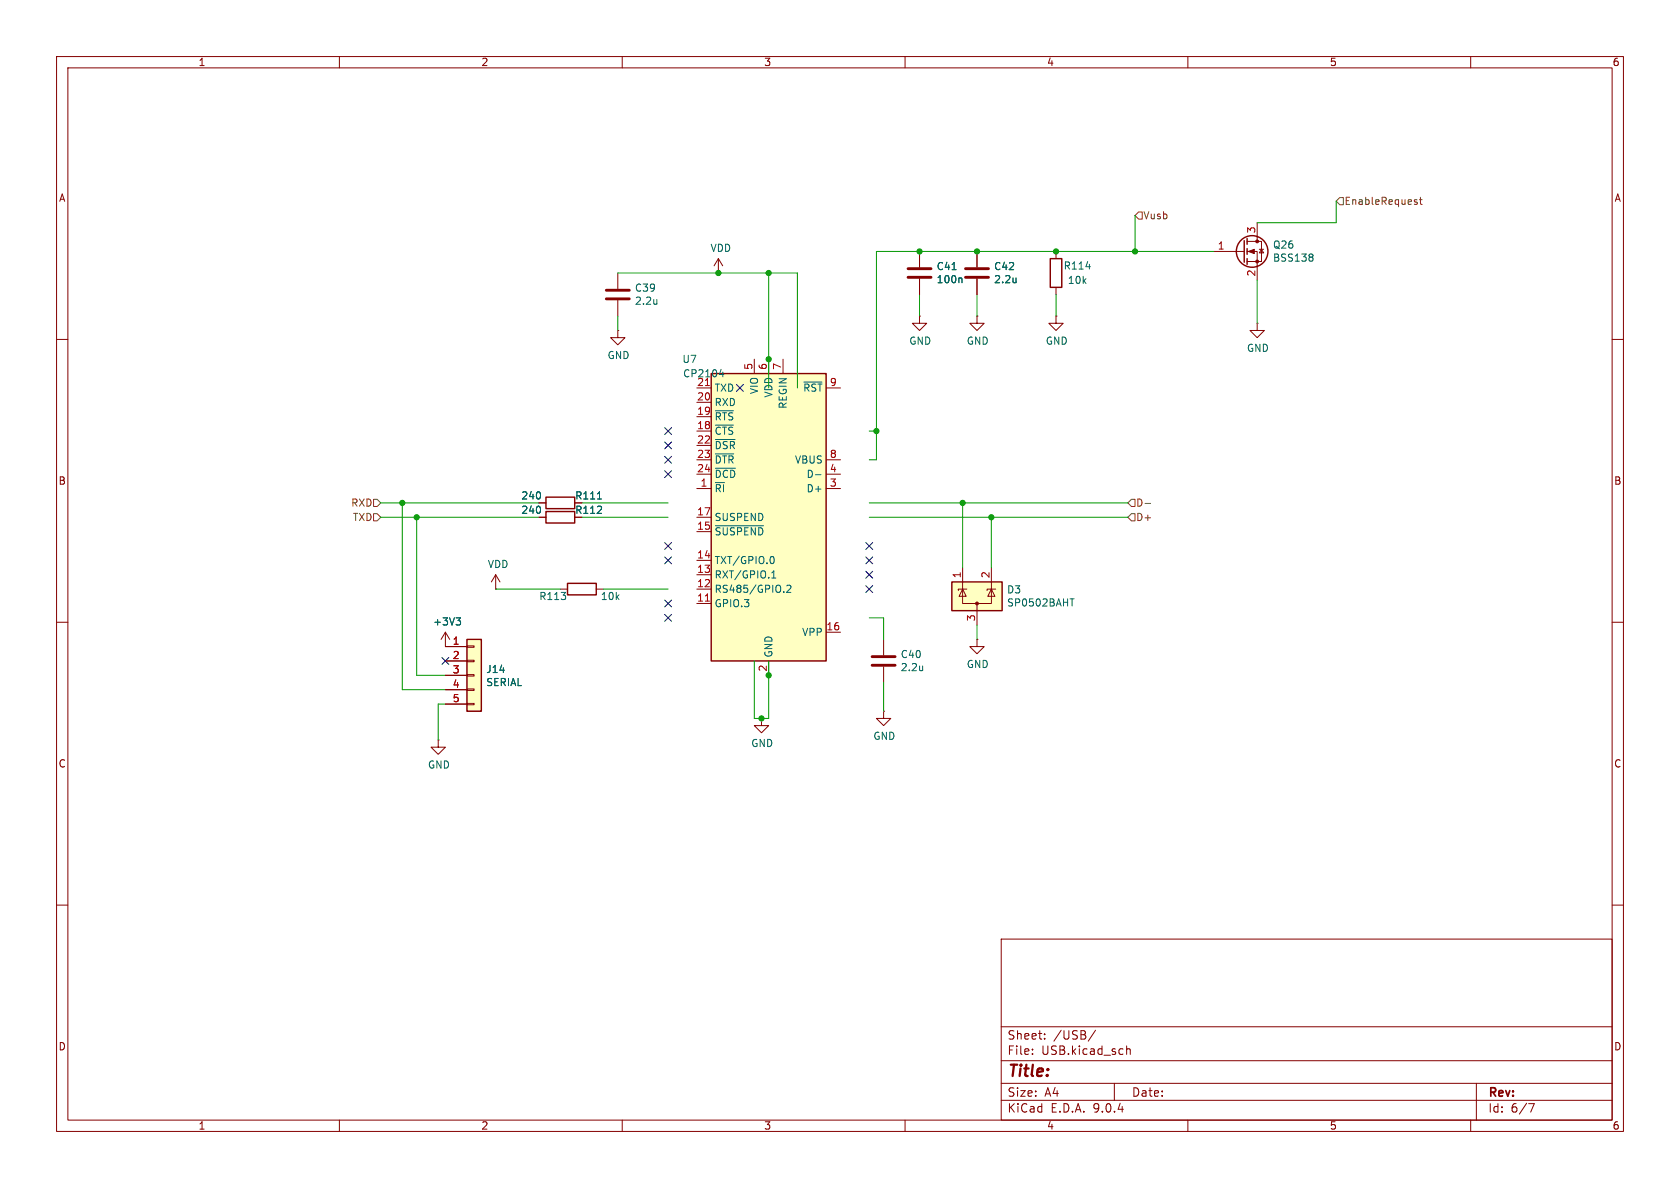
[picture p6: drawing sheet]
<svg xmlns="http://www.w3.org/2000/svg" width="297mm" height="210mm" viewBox="0 0 297 210" stroke-linecap="round" stroke-linejoin="round" font-family="sans-serif">
<g fill="none" stroke="#840000" stroke-width=".18">
<path d="M10 10h277v190h-277zM12 12h273v186h-273zM60 10v2M110 10v2M160 10v2M210 10v2M260 10v2M222.2 39.4v3.3M109.2 48.3v2.8M109.2 53.1v2.8M214.6 44.5h5.4M220.5 42.7h2.5v3.5h-2.5"/>
<path d="M220.5 44.5h1.7v5M222.6 44.1h.8M223 44.1l.4 .6h-.8zM10 60h2M285 60h2M10 110h2M172.7 113v1.3h1.3l-1.3 1.3-1.3-1.3h1.3M172.7 113h.1M285 110h2M10 160h2M177 166h108v32h-108zM285 160h2"/>
<path d="M60 198v2M110 198v2M160 198v2M177 194.5h108M177 191.5h108M177 187.5h108M177 181.5h108M182.5 186.3v.1M182.5 185.5v.1M184.7 183.6v.1M184.7 182.8v.1M193.7 182.1l-1.3 2"/>
<path d="M197 191.5v3M199.2 184.9v1.5M199.2 185.5l.2-.1 .3 .1 .1 .9M210 198v2M260 198v2M261 191.5v6.5M270.2 195.1h1l-.6 1.5"/>
</g>
<g fill="none" stroke="#840000" stroke-width=".25">
<path d="M220 42.5v3.9M220.5 42.2v1M220.5 43.9v1.1M220.5 45.7v1"/>
<circle cx="221.4" cy="44.4" r="2.79"/>
</g>
<g fill="#840000" stroke="#840000" stroke-width=".18">
<path d="M220.7 44.5l1-.4v.7z"/>
<circle cx="222.2" cy="42.7" r=".25"/>
<circle cx="222.2" cy="46.2" r=".25"/>
</g>
<path d="M116.1 52.9v.9M116.1 53.7h.1M231.9 44.9l.2 .2-.2 .3 .2 .3v.2l-.2 .3" fill="none" stroke="#006464" stroke-width=".18"/>
<path d="M107.2 51.3h4.1M107.2 52.8h4.1" fill="none" stroke="#840000" stroke-width=".51"/>
<path d="M125.7 66h20.3v50.8h-20.3z" fill="#ffffc2"/>
<path d="M185.7 45.7h2v5.1h-2zM125.7 66h20.3v50.8h-20.3z" fill="none" stroke="#840000" stroke-width=".25"/>
<g fill="none" stroke="#840000" stroke-width=".18">
<path d="M127 48.3h.1M127 45.7l-.8 1.3M127 45.7l.8 1.3M127 45.7v2.6M162.6 55.9v1.3h1.2l-1.2 1.2-1.3-1.2h1.3M162.6 55.9h.1M162.6 44.5v2.7M162.6 49.3v2.8M186.7 55.9v1.3h1.3l-1.3 1.2-1.3-1.2h1.3M186.7 55.9h.1M186.7 44.5v1.2M186.7 50.8v1.3"/>
<path d="M123.2 68.6h2.5M123.2 71.1h2.5M123.2 73.7h2.5M123.2 76.2h2.5M123.2 78.7h2.5M133.3 63.5v2.5M135.9 63.5v2.5M138.4 63.5v2.5M146 68.6h2.6M123.2 81.3h2.5M123.2 83.8h2.5M123.2 86.4h2.5"/>
<path d="M123.2 91.4h2.5M123.2 94h2.5M123.2 99.1h2.5M146 81.3h2.6M146 83.8h2.6M146 86.4h2.6M123.2 101.6h2.5M123.2 104.1h2.5M123.2 106.7h2.5M135.9 116.8v2.6M146 111.8h2.6M77.5 130.8v1.3h1.2l-1.2 1.3-1.3-1.3h1.3"/>
<path d="M77.5 130.8h.1"/>
</g>
<g fill="none" stroke="#006464" stroke-width=".18">
<path d="M168.3 47.7h.7M169.9 49.1l.2 .2v.7M192 47.1h.8M126.5 72.6h3.2M126.5 75.2h3.2M126.5 77.7h3.5M127.2 66.2h.8M127.8 65.8v.8M142.1 67.5h3.2M126.5 80.2h3.2M126.5 82.8h3.5M126.5 92.9h8.5"/>
<path d="M136.4 98.4a.68 .68 0 0 1 .5 .6 .68 .68 0 0 1-.5 .6M144.2 83.9h.9M136.4 102.2h.8M136.4 101.3l.4-.4v1.3M138.6 104.6v.1M139.1 103.6l.5-.2 .2 .4-.8 .9h.8"/>
</g>
<path d="M124.7 68.2h.7M124.7 106.3h.7" fill="none" stroke="#a90000" stroke-width=".18"/>
<path d="M160.5 47.5h4.1M160.5 49h4.1" fill="none" stroke="#840000" stroke-width=".51"/>
<path d="M82.5 113h2.6v12.7h-2.6z" fill="#ffffc2"/>
<path d="M82.5 113h2.6v12.7h-2.6z" fill="none" stroke="#840000" stroke-width=".25"/>
<g fill="none" stroke="#840000" stroke-width=".18">
<path d="M78.7 111.8v2.5h3.8M78.7 116.8h3.8M78.7 119.4h3.8M78.7 111.8l-.7 1.2M78.7 111.8l.8 1.2M82.5 114.2h1.3v.2h-1.3zM82.5 116.7h1.3v.3h-1.3zM82.5 119.3h1.3v.2h-1.3zM78.7 121.9h3.8M78.7 124.5h3.8M82.5 121.8h1.3v.2h-1.3zM82.5 124.3h1.3v.3h-1.3z"/>
<path d="M134.6 127v1.3h1.3l-1.3 1.2-1.3-1.2h1.3M134.6 127h.1"/>
</g>
<path d="M80.6 109.2h.8l-.4 .5M81.2 109.7l.2 .2v.3l-.2 .3" fill="none" stroke="#006464" stroke-width=".18"/>
<path d="M168.3 102.9h8.9v5.1h-8.9z" fill="#ffffc2"/>
<path d="M96.5 90.4h5.1v2.1h-5.1zM96.5 87.9h5.1v2h-5.1zM100.3 103.1h5.1v2.1h-5.1zM168.3 102.9h8.9v5.1h-8.9z" fill="none" stroke="#840000" stroke-width=".25"/>
<g fill="none" stroke="#840000" stroke-width=".18">
<path d="M109.2 58.4v1.3h1.3l-1.3 1.3-1.3-1.3h1.3M109.2 58.4h.1M162.6 44.5v2.7M162.6 49.3v2.8M172.7 55.9v1.3h1.3l-1.3 1.2-1.3-1.2h1.3M172.7 55.9h.1M172.7 44.5v2.7M172.7 49.3v2.8M222.2 57.2v1.2h1.3l-1.3 1.3-1.2-1.3h1.2M222.2 57.2h.1M95.2 91.4h1.3M95.2 88.9h1.3"/>
<path d="M78.7 114.3h3.8M78.7 116.8h3.8M78.7 119.4h3.8M87.6 104.1h.1M87.6 101.6l-.7 1.3M87.6 101.6l.8 1.3M87.6 101.6v2.5M99.1 104.1h1.2M105.4 104.1h1.3M156.2 113v2.8M156.2 117.9v2.8M170.2 104.1v2.6h5.1v-2.6"/>
<path d="M170.2 104.1l.6 1.3h-1.3zM170.2 100.3v3.8M170.9 104.1h-1.5v.3M172.7 106.7v3.8M175.3 104.1l.6 1.3h-1.3zM175.3 100.3v3.8M176 104.1h-1.5v.3M78.7 121.9h3.8M78.7 124.5h3.8M156.2 125.7v1.3h1.3l-1.3 1.3-1.3-1.3h1.3M156.2 125.7h.1"/>
</g>
<circle cx="172.7" cy="106.7" r=".25" fill="#840000" stroke="#840000" stroke-width=".18"/>
<path d="M168.3 47.7h.7M169.9 49.1l.2 .2v.7M179.6 49.1v.9M179.6 49.9h.1M105.6 88.2h.7M80.6 109.2h.8l-.4 .5M81.2 109.7l.2 .2v.3l-.2 .3M163.1 117.7v.9M163.1 118.4v.1M189.2 105.9h.7" fill="none" stroke="#006464" stroke-width=".18"/>
<path d="M170.7 47.5h4.1M170.7 49h4.1M154.2 116.1h4M154.2 117.6h4" fill="none" stroke="#840000" stroke-width=".51"/>
<path d="M201.3 37.5h.6v1.2h-.6l-.6-.6zM236.9 34.9h.6v1.3h-.6l-.7-.6zM250.2 35.7l.3 .1 .1 .2-.2 .1h-.3M250.2 35.3l.3 .1M250.9 35.3h.5M251.1 34.9v1.1l.3 .1M66 90.8h.7l.6 .6-.6 .7h-.7zM66 88.3h.7l.6 .6-.6 .6h-.7zM200 88.3h.7v1.2h-.7l-.6-.6zM200 90.8h.7v1.3h-.7l-.6-.7zM202.4 89h1" fill="none" stroke="#725600" stroke-width=".18"/>
<g fill="none" stroke="#009600" stroke-width=".18">
<path d="M200.7 38.1v6.4M236.2 35.6v3.8h-14M109.2 48.3h31.8v20.3M109.2 55.9v2.5M135.9 48.3v20.3M162.6 52.1v3.8M172.7 52.1v3.8M186.7 52.1v3.8M214.6 44.5h-59.7v36.8h-1.2M222.2 49.5v7.7M153.7 76.2h1.2M67.3 91.4h27.9"/>
<path d="M67.3 88.9h27.9M71.1 88.9v33h7.6M73.7 91.4v28h5M102.9 91.4h15.2M102.9 88.9h15.2M153.7 91.4h45.7M153.7 88.9h45.7M170.2 88.9v11.4M175.3 91.4v8.9M87.6 104.1h11.5M106.7 104.1h11.4M133.3 116.8v10.2h2.6v-10.2"/>
<path d="M153.7 109.2h2.5v3.8M172.7 110.5v2.5M78.7 124.5h-1.2v6.3M156.2 120.7v5"/>
</g>
<g fill="none" stroke="#000084" stroke-width=".18">
<path d="M117.5 78.1l1.2 1.2M117.5 75.6l1.2 1.2M118.7 78.1l-1.2 1.2M118.7 75.6l-1.2 1.2M130.2 68l1.2 1.2M131.4 68l-1.2 1.2M117.5 95.9l1.2 1.2M117.5 80.7l1.2 1.2M117.5 83.2l1.2 1.2M117.5 98.5l1.2 1.2M118.7 95.9l-1.2 1.2M118.7 80.7l-1.2 1.2"/>
<path d="M118.7 83.2l-1.2 1.2M118.7 98.5l-1.2 1.2M153.1 98.5l1.2 1.2M153.1 95.9l1.2 1.2M154.3 98.5l-1.2 1.2M154.3 95.9l-1.2 1.2M78.1 116.2l1.2 1.2M79.3 116.2l-1.2 1.2M117.5 108.6l1.2 1.2M117.5 106.1l1.2 1.2M118.7 108.6l-1.2 1.2M118.7 106.1l-1.2 1.2"/>
<path d="M153.1 103.5l1.2 1.2M153.1 101l1.2 1.2M154.3 103.5l-1.2 1.2M154.3 101l-1.2 1.2"/>
</g>
<g fill="#009600" stroke="#009600" stroke-width=".18">
<circle cx="127" cy="48.3" r=".46"/>
<circle cx="135.9" cy="63.5" r=".46"/>
<circle cx="135.9" cy="48.3" r=".46"/>
<circle cx="175.3" cy="91.4" r=".46"/>
<circle cx="170.2" cy="88.9" r=".46"/>
<circle cx="154.9" cy="76.2" r=".46"/>
<circle cx="71.1" cy="88.9" r=".46"/>
<circle cx="135.9" cy="119.4" r=".46"/>
<circle cx="134.6" cy="127" r=".46"/>
<circle cx="73.7" cy="91.4" r=".46"/>
<circle cx="186.7" cy="44.5" r=".46"/>
<circle cx="200.7" cy="44.5" r=".46"/>
<circle cx="172.7" cy="44.5" r=".46"/>
<circle cx="162.6" cy="44.5" r=".46"/>
</g>
<text font-size="2.8" fill="#840000" x="178" y="190.9">Title:</text>
<g font-size="2.1" fill="#840000">
<text x="178" y="184">Sheet:</text>
<text x="186.2" y="184">/USB/</text>
<text x="178" y="186.7">File:</text>
<text x="184.1" y="186.7">USB.kicad_sch</text>
<text x="178" y="196.9">KiCad</text>
<text x="178" y="194.1">Size:</text>
<text x="184.7" y="194.1">A4</text>
<text x="185.7" y="196.9">E.D.A.</text>
<text x="193.3" y="196.9">9.0.4</text>
<text x="200" y="194.1">Date:</text>
<text x="263" y="194.3">Rev:</text>
<text x="263" y="196.9">Id:</text>
<text x="267.1" y="196.9">6/7</text>
</g>
<g font-size="1.8" fill="#840000">
<text x="35" y="11.9">1</text>
<text x="85" y="11.9">2</text>
<text x="135" y="11.9">3</text>
<text x="185" y="11.9">4</text>
<text x="235" y="11.9">5</text>
<text x="285" y="11.9">6</text>
<text x="10.3" y="35.9">A</text>
<text x="285.3" y="35.9">A</text>
<text x="10.3" y="85.9">B</text>
<text x="101.6" y="88.5">R111</text>
<text x="285.3" y="85.9">B</text>
<text x="101.6" y="91">R112</text>
<text x="10.3" y="135.9">C</text>
<text x="285.3" y="135.9">C</text>
<text x="10.3" y="185.9">D</text>
<text x="285.3" y="185.9">D</text>
<text x="35" y="199.9">1</text>
<text x="85" y="199.9">2</text>
<text x="135" y="199.9">3</text>
<text x="185" y="199.9">4</text>
<text x="235" y="199.9">5</text>
<text x="285" y="199.9">6</text>
</g>
<g font-size="1.8" fill="#725600">
<text x="202" y="39">Vusb</text>
<text x="237.6" y="36.4">EnableRequest</text>
<text x="62" y="89.8">RXD</text>
<text x="200.8" y="89.8">D-</text>
<text x="62.3" y="92.3">TXD</text>
<text x="200.8" y="92.3">D+</text>
</g>
<g font-size="1.8" fill="#a90000">
<text x="222" y="41.3" transform="rotate(-90 222 41.3)">3</text>
<text x="215.2" y="44.2">1</text>
<text x="222" y="49" transform="rotate(-90 222 49)">2</text>
<text x="133.1" y="65.5" transform="rotate(-90 133.1 65.5)">5</text>
<text x="135.6" y="65.5" transform="rotate(-90 135.6 65.5)">6</text>
<text x="138.2" y="65.5" transform="rotate(-90 138.2 65.5)">7</text>
<text x="123.1" y="70.9">20</text>
<text x="146.6" y="68.3">9</text>
<text x="123.1" y="73.4">19</text>
<text x="123.1" y="75.9">18</text>
<text x="123.1" y="78.5">22</text>
<text x="123.1" y="81">23</text>
<text x="123.1" y="83.6">24</text>
<text x="146.6" y="81">8</text>
<text x="146.6" y="83.6">4</text>
<text x="123.8" y="86.1">1</text>
<text x="146.6" y="86.1">3</text>
<text x="123.1" y="91.2">17</text>
<text x="123.1" y="93.7">15</text>
<text x="123.1" y="98.8">14</text>
<text x="123.1" y="101.3">13</text>
<text x="123.1" y="103.9">12</text>
<text x="123.1" y="106.4">11</text>
<text x="169.9" y="102.3" transform="rotate(-90 169.9 102.3)">1</text>
<text x="175" y="102.3" transform="rotate(-90 175 102.3)">2</text>
<text x="146" y="111.5">16</text>
<text x="172.5" y="109.9" transform="rotate(-90 172.5 109.9)">3</text>
<text x="79.9" y="114">1</text>
<text x="79.9" y="116.6">2</text>
<text x="79.9" y="119.1">3</text>
<text x="135.6" y="118.8" transform="rotate(-90 135.6 118.8)">2</text>
<text x="79.9" y="121.7">4</text>
<text x="79.9" y="124.2">5</text>
</g>
<g font-size="1.8" fill="#006464">
<text x="125.5" y="44.7">VDD</text>
<text x="165.5" y="48">C41</text>
<text x="175.7" y="48">C42</text>
<text x="187.9" y="47.9">R114</text>
<text x="225" y="44.1">Q26</text>
<text x="225" y="46.5">BSS138</text>
<text x="112.2" y="51.8">C39</text>
<text x="165.5" y="50.3">100n</text>
<text x="175.7" y="50.3">2.2u</text>
<text x="188.7" y="50.4">10k</text>
<text x="112.2" y="54.1">2.2u</text>
<text x="107.3" y="63.7">GND</text>
<text x="120.5" y="64.4">U7</text>
<text x="160.7" y="61.1">GND</text>
<text x="170.8" y="61.1">GND</text>
<text x="184.8" y="61.1">GND</text>
<text x="220.3" y="62.4">GND</text>
<text x="120.7" y="66.9">CP2104</text>
<text x="123.1" y="68.3">21</text>
<text x="126.2" y="69.4">TXD</text>
<text x="126.2" y="72">RXD</text>
<text x="134.2" y="69.8" transform="rotate(-90 134.2 69.8)">VIO</text>
<text x="136.8" y="70.4" transform="rotate(-90 136.8 70.4)">VDD</text>
<text x="141.9" y="69.4">~{RST}</text>
<text x="126.2" y="74.5">~{RTS}</text>
<text x="126.2" y="77.1">~{CTS}</text>
<text x="139.3" y="72.4" transform="rotate(-90 139.3 72.4)">REGIN</text>
<text x="126.2" y="79.6">~{DSR}</text>
<text x="126.2" y="82.1">~{DTR}</text>
<text x="140.4" y="82.1">VBUS</text>
<text x="92.1" y="88.5">240</text>
<text x="126.2" y="84.7">~{DCD}</text>
<text x="126.2" y="87.2">~{RI}</text>
<text x="142.5" y="84.7">D-</text>
<text x="142.5" y="87.2">D+</text>
<text x="92.1" y="91">240</text>
<text x="126.2" y="92.3">SUSPEND</text>
<text x="126.2" y="94.8">~{SUSPEND}</text>
<text x="86.1" y="100.6">VDD</text>
<text x="126.2" y="99.9">TXT/GPIO.0</text>
<text x="95.2" y="106.3">R113</text>
<text x="106.1" y="106.3">10k</text>
<text x="126.2" y="102.5">RXT/GPIO.1</text>
<text x="126.2" y="105">RS485/GPIO.2</text>
<text x="126.2" y="107.5">GPIO.3</text>
<text x="177.9" y="105.1">D3</text>
<text x="177.9" y="107.4">SP0502BAHT</text>
<text x="76.5" y="110.8">+3V3</text>
<text x="141.7" y="112.6">VPP</text>
<text x="85.9" y="119.2">J14</text>
<text x="136.8" y="116.3" transform="rotate(-90 136.8 116.3)">GND</text>
<text x="159.1" y="116.5">C40</text>
<text x="159.1" y="118.8">2.2u</text>
<text x="170.8" y="118.3">GND</text>
<text x="85.9" y="121.5">SERIAL</text>
<text x="154.3" y="131">GND</text>
<text x="75.6" y="136.1">GND</text>
<text x="132.7" y="132.3">GND</text>
</g>
</svg>
